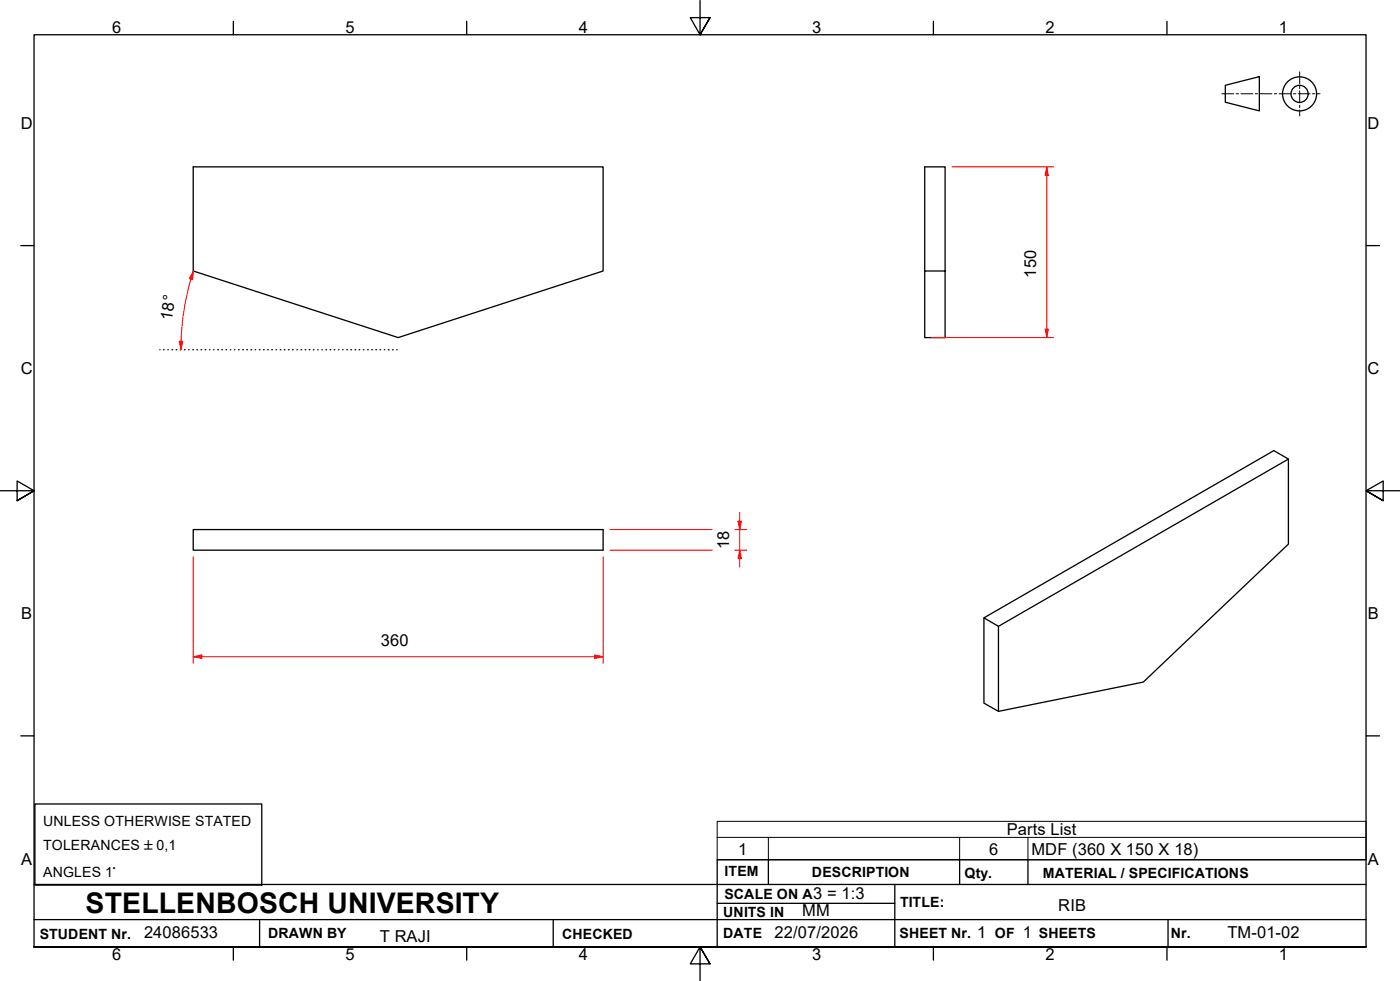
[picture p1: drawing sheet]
<svg xmlns="http://www.w3.org/2000/svg" width="410mm" height="287mm" viewBox="0 0 410 287" stroke-linecap="round" stroke-linejoin="round" font-family="sans-serif">
<!-- layer: Visible Edges(ISO) -->
<path d="M56.6 48.8h120v30.5l-60 19.5-60-19.5zM270.8 79.3h5.9v19.5h-5.9zM270.8 79.3v-30.5h5.9v30.5M377.3 134.4l-84.9 48.9M56.6 155h120v6.1h-120zM288.1 180.9v24.9l4.3 2.4 42.4-8.5 42.5-40.4v-24.9l-4.3-2.5-84.9 49 4.3 2.4v24.9" fill="none" stroke="#000" stroke-width=".38"/>
<!-- layer: Symbols(ISO) -->
<path d="M210 245.1v-4.7h190v4.7M210 245.1v6.6h190v-6.6M210 245.1h190M225 245.1v6.6M281 245.1v6.6M301 245.1v6.6" fill="none" stroke="#000" stroke-width=".29"/>
<!-- layer: Border_0 -->
<g fill="none" stroke="#000" stroke-width=".38">
<path d="M68.3 6.2v4M136.7 6.2v4M205 .1v10.1l-2.9-5h5.8l-2.9 5 2.9-5M273.3 6.2v4M341.7 6.2v4M6.1 71.9h3.9M400 71.9h3.9M0 143.7h10l-5-2.9v5.8l5-2.9-5 2.9M410 143.7h-10l5-2.9v5.8l-5-2.9 5 2.9M6.1 215.4h3.9M400 215.4h3.9M10 277.2v-267h390v267h-390h390"/>
<path d="M68.3 277.2v3.9M136.7 277.2v3.9M273.3 277.2v3.9M341.7 277.2v3.9M207.9 282.1l-2.9-4.9 2.9 4.9h-5.8l2.9-4.9v10"/>
</g>
<!-- layer: Sketch Geometry(ISO) -->
<g fill="none" stroke="#000" stroke-width=".38">
<path d="M358.8 25l9.9-2.6v10.1l-9.9-2.6zM46.8 102.4h.1M47.9 102.4h.2M49.1 102.4h.2M50.4 102.4h.1M51.6 102.4h.2M52.8 102.4h.2M54 102.4h.2M55.2 102.4h.2M56.5 102.4h.1M57.7 102.4h.1M58.9 102.4h.2"/>
<path d="M60.1 102.4h.2M61.3 102.4h.2M62.5 102.4h.2M63.8 102.4h.1M65 102.4h.2M66.2 102.4h.2M67.4 102.4h.2M68.6 102.4h.2M69.8 102.4h.2M71.1 102.4h.1M72.3 102.4h.2M73.5 102.4h.2"/>
<path d="M74.7 102.4h.2M75.9 102.4h.2M77.2 102.4h.1M78.4 102.4h.1M79.6 102.4h.2M80.8 102.4h.2M82 102.4h.2M83.2 102.4h.2M84.5 102.4h.1M85.7 102.4h.2M86.9 102.4h.2M88.1 102.4h.2"/>
<path d="M89.3 102.4h.2M90.6 102.4h.1M91.8 102.4h.1M93 102.4h.2M94.2 102.4h.2M95.4 102.4h.2M96.6 102.4h.2M97.9 102.4h.1M99.1 102.4h.2M100.3 102.4h.2M101.5 102.4h.2M102.7 102.4h.2"/>
<path d="M103.9 102.4h.2M105.2 102.4h.1M106.4 102.4h.2M107.6 102.4h.2M108.8 102.4h.2M110 102.4h.2M111.3 102.4h.1M112.5 102.4h.1M113.7 102.4h.2M114.9 102.4h.2M116.1 102.4h.2M10.2 235.3h66.4v23.8h-66.4z"/>
<path d="M10 258.9h390M225 251.7v7.2M262 258.9v18.3M281 251.7v7.2M301 251.7v7.2M400 251.7h-190v25.5M10 277.2h390M10 269.2h390M76 269.2v8M162 269.2v8M210 264.4h52M342 269.2v8"/>
<circle cx="380.5" cy="27.5" r="5"/>
<circle cx="380.5" cy="27.5" r="2.51"/>
</g>
<g fill="none" stroke="#000" stroke-width=".29">
<path d="M357.8 27.4h3.5M361.9 27.4h.7M363.3 27.4h3.5M367.5 27.4h.7M368.9 27.4h3.5M373.1 27.4h.7M374.5 27.4h3.5M378.7 27.4h.7M380.1 27.4h3.5M380.6 21v3.5M380.6 25.2v.7M380.6 26.6v3.5"/>
<path d="M380.6 30.8v.7M380.6 32.2v1.7M384.3 27.4h.7M385.7 27.4h.8"/>
</g>
<!-- layer: Dimensions(ISO) -->
<path d="M174.1 192.2h2.5" fill="none" stroke="#f00" stroke-width=".29"/>
<path d="M174.1 191.7l2.5 .5-2.5 .5z" fill="#f00"/>
<path d="M56.6 192.2h2.5M174.1 191.7l2.5 .5-2.5 .5z" fill="none" stroke="#f00" stroke-width=".29"/>
<path d="M56.6 192.2l2.5-.5v1z" fill="#f00"/>
<path d="M216.6 152.5v2.5M56.6 163v31.2M176.6 163v31.2M56.6 192.2l2.5-.5v1zM59.1 192.2h115" fill="none" stroke="#f00" stroke-width=".29"/>
<path d="M216.1 152.5h1l-.5 2.5z" fill="#f00"/>
<path d="M216.1 152.5h1l-.5 2.5zM216.6 161.1v2.4" fill="none" stroke="#f00" stroke-width=".29"/>
<path d="M216.6 161.1l.5 2.4h-1z" fill="#f00"/>
<path d="M306.5 48.8v2.5M178.6 155h29.9M215.1 155h3.5M216.6 150v2.5M216.6 155v6.1M178.6 161.1h29.9M215.1 161.1h3.5M216.6 161.1l.5 2.4h-1zM216.6 163.5v2.5" fill="none" stroke="#f00" stroke-width=".29"/>
<path d="M306.5 48.8l.5 2.5h-1z" fill="#f00"/>
<path d="M306.5 48.8l.5 2.5h-1zM306.5 96.3v2.5" fill="none" stroke="#f00" stroke-width=".29"/>
<path d="M306 96.3h1l-.5 2.5z" fill="#f00"/>
<path d="M278.8 48.8h29.7M306.5 51.3v45M56.6 79.3l-.7 2.4M272.7 98.8h35.8M306 96.3h1l-.5 2.5z" fill="none" stroke="#f00" stroke-width=".29"/>
<path d="M56.6 79.3l-.2 2.6-1-.4z" fill="#f00"/>
<path d="M56.6 79.3l-.2 2.6-1-.4zM53 99.9v2.5" fill="none" stroke="#f00" stroke-width=".29"/>
<path d="M52.5 99.9h1l-.5 2.5z" fill="#f00"/>
<path d="M52.5 99.9h1l-.5 2.5zM55.9 81.7l-1.1 4.2-1 5.5-.8 8.5" fill="none" stroke="#f00" stroke-width=".29"/>
<text font-size="8.3" x="25.1" y="267.2">STELLENBOSCH UNIVERSITY</text>
<g font-size="4.8">
<text x="32.8" y="9.7">6</text>
<text x="101.2" y="9.7">5</text>
<text x="169.5" y="9.7">4</text>
<text x="237.8" y="9.7">3</text>
<text x="306.1" y="9.7">2</text>
<text x="374.5" y="9.7">1</text>
<text x="6.1" y="37.8">D</text>
<text x="400.4" y="37.8">D</text>
<text x="303.4" y="81.2" transform="rotate(-90 303.4 81.2)">150</text>
<text x="50.3" y="93.9" transform="rotate(-81 50.3 93.9)">18°</text>
<text x="6.1" y="109.6">C</text>
<text x="400.4" y="109.6">C</text>
<text x="213.6" y="160.7" transform="rotate(-90 213.6 160.7)">18</text>
<text x="6.2" y="181.3">B</text>
<text x="400.5" y="181.3">B</text>
<text x="111.5" y="189.2">360</text>
<text x="294.8" y="244.5">Parts List</text>
<text x="216.2" y="250.1">1</text>
<text x="289.6" y="250.1">6</text>
<text x="302" y="250.2">MDF (360 X 150 X 18)</text>
<text x="6.2" y="253.1">A</text>
<text x="400.5" y="253.1">A</text>
<text x="238.1" y="263.2">3 = 1:3</text>
<text x="234.9" y="268.2">MM</text>
<text x="309.9" y="266.7">RIB</text>
<text x="42.2" y="274.5">24086533</text>
<text x="111.2" y="275.7">T RAJI</text>
<text x="226.8" y="274.5">22/07/2026</text>
<text x="286.1" y="274.5">1</text>
<text x="299.5" y="274.7">1</text>
<text x="359.4" y="274.7">TM-01-02</text>
<text x="32.8" y="281.1">6</text>
<text x="101.2" y="281.1">5</text>
<text x="169.5" y="281.1">4</text>
<text x="237.8" y="281.1">3</text>
<text x="306.1" y="281.1">2</text>
<text x="374.5" y="281.1">1</text>
</g>
<g font-size="4.1">
<text x="12.6" y="241.7">UNLESS OTHERWISE STATED</text>
<text x="12.6" y="248.7">TOLERANCES ±0,1</text>
<text x="12.6" y="256.8">ANGLES 1°</text>
<text x="212.2" y="256.5">ITEM</text>
<text x="237.7" y="256.7">DESCRIPTION</text>
<text x="282.4" y="256.9">Qty.</text>
<text x="305.4" y="256.9">MATERIAL / SPECIFICATIONS</text>
<text x="212.1" y="263">SCALE ON A</text>
<text x="211.8" y="268.4">UNITS IN</text>
<text x="263.5" y="265.6">TITLE:</text>
<text x="11.6" y="274.8">STUDENT Nr.</text>
<text x="78.5" y="274.6">DRAWN BY</text>
<text x="164.6" y="274.8">CHECKED</text>
<text x="211.8" y="274.6">DATE</text>
<text x="263.4" y="274.6">SHEET Nr.</text>
<text x="291.3" y="274.6">OF</text>
<text x="304.2" y="274.6">SHEETS</text>
<text x="342.8" y="274.5">Nr.</text>
</g>
</svg>
